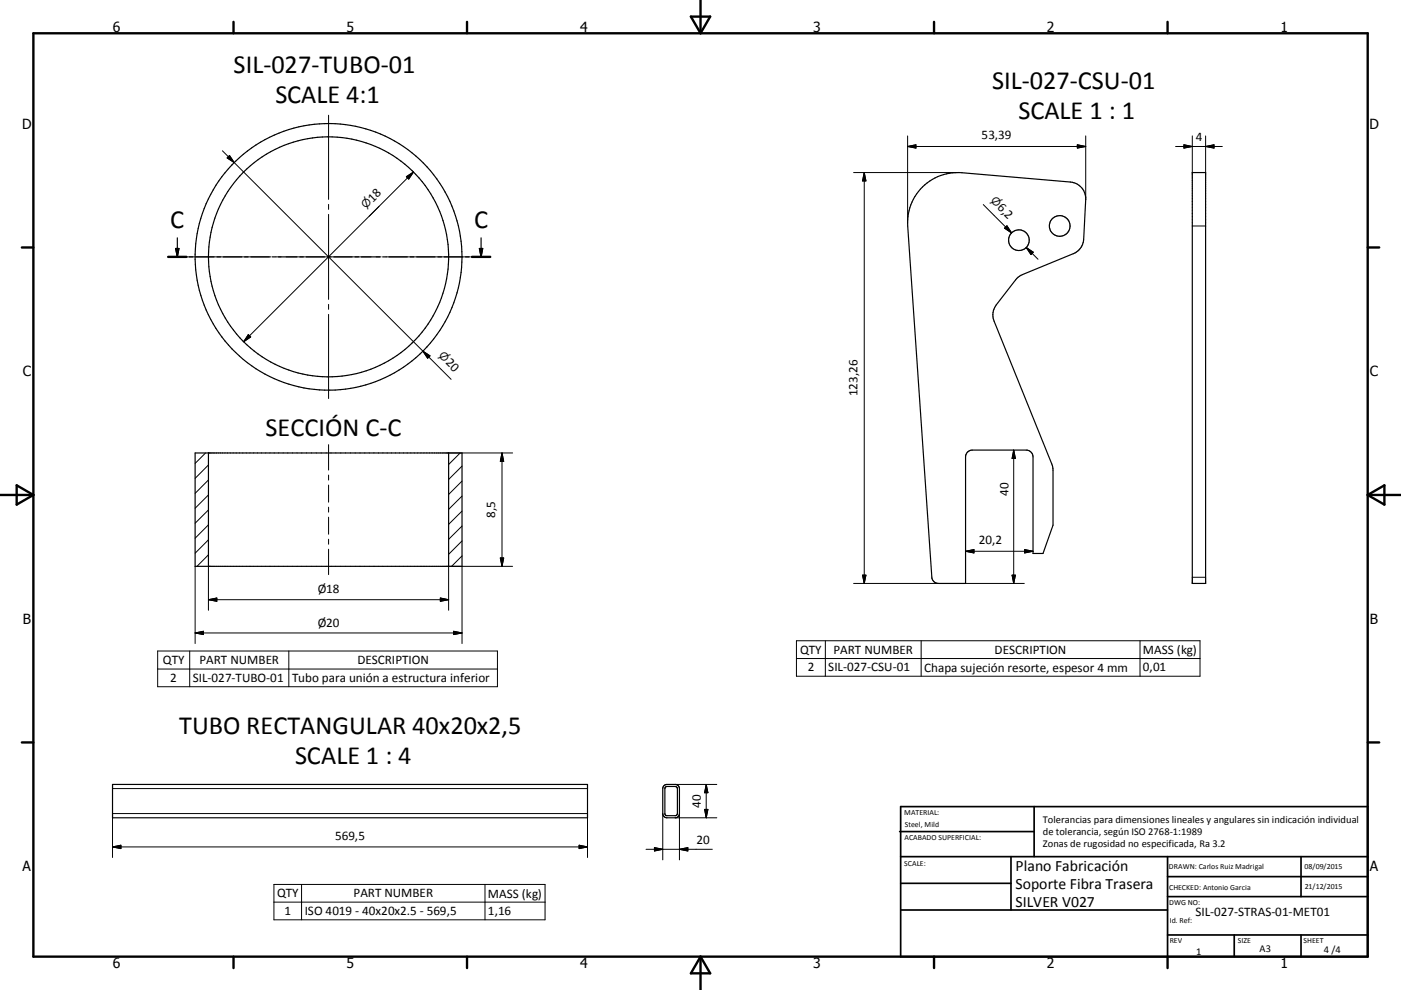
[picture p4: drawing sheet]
<svg xmlns="http://www.w3.org/2000/svg" width="420mm" height="297mm" viewBox="0 0 420 297" stroke-linecap="round" stroke-linejoin="round" font-family="sans-serif">
<g fill="none" stroke="#000" stroke-width=".36">
<path d="M276.6 56.1a15 15 0 0 1 11.8-4.3l32.5 2.8a5 5 0 0 1 4.6 5.2l-.6 11.9a4.9 4.9 0 0 1-3.1 4.4l-16.2 6.8-.8 .6-6.1 7.9a4.9 4.9 0 0 0-.7 5l17.6 43.7 .1 17.5-3 8.4h-3v-29a2.02 2.02 0 0 0-2-2h-16.2a2.02 2.02 0 0 0-2 2v38h-8.1a1.97 1.97 0 0 1-2-1.8l-7.3-105.4a15 15 0 0 1 4.5-11.7zM357.5 51.8h4v123.2h-4zM50.4 77.1h5.5M52.7 74.6h.9l-.4 2.5zM53.2 71.4v5.7M56.8 77.1h1M58.7 77.1h5.5M65.1 77.1h1M67 77.1h5.4M73.3 77.1h1.1M75.2 77.1h5.5M81.6 77.1h1.1"/>
<path d="M83.5 77.1h5.5M89.9 77.1h1M91.8 77.1h5.5M98.2 77.1h1M100.1 77.1h5.5M106.4 77.1h1.1M108.4 77.1h5.5M114.7 77.1h1.1M116.6 77.1h5.5M123 77.1h1.1M124.9 77.1h5.5M131.3 77.1h1"/>
<path d="M133.2 77.1h5.5M139.6 77.1h1M141.5 77.1h5.5M143.7 74.6h1l-.5 2.5zM144.2 71.4v5.7M58.5 135.9h80v34h-80zM62.5 135.9v34M134.5 135.9v34M33.7 235.3h142.4v10h-142.4zM199.1 235.7l.6-.3 2.8-.1a1.22 1.22 0 0 1 1.2 1.3v7.5a1.26 1.26 0 0 1-1.2 1.2h-2.6a1.3 1.3 0 0 1-1.2-1.2v-7.5zM199.5 236.2l.4-.2h2.6l.6 .4v7.7l-.3 .5-2.9 .1-.5-.3-.1-7.8z"/>
<circle cx="98.5" cy="77.1" r="40"/>
<circle cx="98.5" cy="77" r="36"/>
<circle cx="305.5" cy="72.1" r="3.1"/>
<circle cx="317.7" cy="67.8" r="3.1"/>
</g>
<g fill="none" stroke="#000" stroke-width=".3">
<path d="M98.5 34.6v25.2M66.7 45.2l3.5 3.6M68.8 46.7l1.4 2.1-2.1-1.4zM70.2 48.8l56.6 56.5M121.8 53l2.2-1.4-1.5 2.1zM124 51.6l-50.9 50.9M255.9 51.8h31.2M259.1 51.8v123.2M259.1 51.8l.5 2.5h-1zM272.1 43.9h53.4M272.1 43.9l2.5-.5v1zM272.1 40.8v26"/>
<path d="M323 43.4l2.5 .5-2.5 .5zM325.5 40.8v19M352.5 43.9h14M355 43.4l2.5 .5-2.5 .5zM357.5 40.8v11M361.5 43.9l2.5-.5v1zM361.5 40.8v11M56 77.1h25.3M82.8 77.1h1.5M85.8 77.1h25.5M98.5 61.3v1.5M98.5 64.3v25.5"/>
<path d="M112.8 77.1h1.5M113.6 61.9l-2.9 2.9M115.8 77.1h25.2M294.8 61.4l8.5 8.5M301.5 68.1l1.8 1.8M301.9 67.7l1.4 2.2-2.1-1.4zM307.7 74.2l3.5 3.6M307.7 74.2l2.1 1.5-.7 .7zM357.5 67.8h4M98.5 91.3v1.5M98.5 94.3v25.3M74.5 100.4l.7 .7-2.1 1.4z"/>
<path d="M126.8 105.3l8.4 8.5M126.8 105.3l2.1 1.5-.7 .7zM61.6 135.9l-3.1 3.1M62.5 139.5l-4 4M98.5 133.4v7.6M134.5 135.9h19.2M138 135.9l-3.5 3.5M138.5 139.8l-4 4M150.5 135.9v34M150.5 135.9l.5 2.5h-1zM303.9 135v40M303.9 135l.5 2.5h-1z"/>
<path d="M62.5 157.5l-4 4M62.5 153l-4 4M62.5 148.5l-4 4M62.5 144l-4 4M98.5 142.5v1.5M98.5 145.5v5.2M98.5 152.2v1.4M98.5 155.2v5.1M138.5 157.8l-4 4M138.5 153.3l-4 4M138.5 148.8l-4 4M138.5 144.3l-4 4"/>
<path d="M58.5 169.9v23.2M62.5 166.5l-3.4 3.4M62.5 162l-4 4M62.5 179.9h72M62.5 179.9l2.5-.5v1zM62.5 169.9v13.2M98.5 161.8v1.5M98.5 164.8v7.6M132 179.4l2.5 .5-2.5 .5zM138.5 166.8l-3.1 3.1M138.5 162.3l-4 4M138.5 169.9v23.2"/>
<path d="M150 167.4h1l-.5 2.5zM153.7 169.9h-19.2v13.2M255.9 175h25.5M258.6 172.6h1l-.5 2.4zM289.5 165.4h20.2M289.5 165.4l2.5-.5v1zM289.5 175h17.6M303.4 172.6h1l-.5 2.4zM307.2 164.9l2.5 .5-2.5 .5zM357.5 173.2h4M47.3 195.3h101.8v10.7h-101.8zM56.9 195.3v10.7"/>
<path d="M58.5 189.9h80M58.5 189.9l2.5-.5v1zM86.6 195.3v10.7M136 189.4l2.5 .5-2.5 .5zM238.8 192.2h121v10.7h-121zM238.8 197.6h121M247.4 192.2v10.7M276.2 192.2v10.7M341.8 192.2v10.7M47.3 200.7h101.8M33.7 236.6h142.4M202.5 235.3h12.4"/>
<path d="M211.7 235.3v10M211.7 235.3l.5 2.5h-1zM33.7 257.3v-13.2h142.4v13.2M33.7 254.1h142.4M33.7 254.1l2.5-.5v1zM173.6 253.6l2.5 .5-2.5 .5zM193.7 254.8h19.9M196.2 254.3l2.5 .5-2.5 .5zM198.7 244.1v13.9M202.5 245.3h12.4M203.7 254.8l2.5-.5v1zM203.7 244.1v13.9"/>
<path d="M211.2 242.8h1l-.5 2.5zM82.1 265.3h81.3v10.7h-81.3zM82.1 270.6h81.3M90.4 265.3v10.7M145.4 265.3v10.7"/>
</g>
<g fill="none" stroke="#000" stroke-width=".71">
<path d="M10 10h400v277h-400zM70 6.6v3.4M140 6.6v3.4M207.1 5h5.8l-2.9 5zM210 0v10M280 6.6v3.4M350 6.6v3.4M6.6 74.2h3.4M50.4 77.1h5.5M141.5 77.1h5.5M410 74.2h3.5M0 148.5h10"/>
<path d="M5 145.6l5 2.9-5 2.9zM410 148.5h10.1M410 148.5l5.1-2.9v5.8zM6.6 222.7h3.4M410 222.7h3.5M70 287v3.4M140 287v3.4M210 287v10M210 287l2.9 5h-5.8zM280 287v3.4M350 287v3.4"/>
</g>
<g fill="none" stroke="#000" stroke-width=".51">
<path d="M269.7 249.5h40.3M270 242h140v45h-140zM270 257h140M303.1 257v16M310 242v15M350 257v30M390.1 257v12M270 265h33.1M270 273h80M350 269h60M350 263h60M350 280.5h60"/>
<path d="M370 280.5v6.5M390.1 280.5v6.5"/>
</g>
<path d="M52.7 74.6h.9l-.4 2.5zM143.7 74.6h1l-.5 2.5z" fill="#000" stroke="#000" stroke-width=".36"/>
<g fill="#000" stroke="#000" stroke-width=".3">
<path d="M68.8 46.7l1.4 2.1-2.1-1.4zM121.8 53l2.2-1.4-1.5 2.1zM259.1 51.8l.5 2.5h-1zM272.1 43.9l2.5-.5v1zM323 43.4l2.5 .5-2.5 .5zM355 43.4l2.5 .5-2.5 .5zM361.5 43.9l2.5-.5v1zM301.9 67.7l1.4 2.2-2.1-1.4zM307.7 74.2l2.1 1.5-.7 .7zM74.5 100.4l.7 .7-2.1 1.4zM126.8 105.3l2.1 1.5-.7 .7zM150.5 135.9l.5 2.5h-1z"/>
<path d="M303.9 135l.5 2.5h-1zM62.5 179.9l2.5-.5v1zM150 167.4h1l-.5 2.5zM258.6 172.6h1l-.5 2.4zM289.5 165.4l2.5-.5v1zM303.4 172.6h1l-.5 2.4zM307.2 164.9l2.5 .5-2.5 .5zM58.5 189.9l2.5-.5v1zM132 179.4l2.5 .5-2.5 .5zM136 189.4l2.5 .5-2.5 .5zM211.7 235.3l.5 2.5h-1zM33.7 254.1l2.5-.5v1z"/>
<path d="M173.6 253.6l2.5 .5-2.5 .5zM196.2 254.3l2.5 .5-2.5 .5zM203.7 254.8l2.5-.5v1zM211.2 242.8h1l-.5 2.5z"/>
</g>
<g font-size="7.9">
<text x="70" y="21.8">SIL-027-TUBO-01</text>
<text x="297.4" y="26.7">SIL-027-CSU-01</text>
<text x="82.5" y="30.8">SCALE 4:1</text>
<text x="305.3" y="35.6">SCALE 1 : 1</text>
<text x="51.1" y="68.5">C</text>
<text x="142.2" y="68.5">C</text>
<text x="79.6" y="130.7">SECCIÓN C-C</text>
<text x="53.7" y="220.2">TUBO RECTANGULAR 40x20x2,5</text>
<text x="88.5" y="229.2">SCALE 1 : 4</text>
</g>
<g font-size="4.7">
<text x="304.5" y="261.2">Plano Fabricación</text>
<text x="304.5" y="266.6">Soporte Fibra Trasera</text>
<text x="304.5" y="272">SILVER V027</text>
</g>
<g font-size="4.2">
<text x="33.9" y="9.6">6</text>
<text x="103.9" y="9.6">5</text>
<text x="173.9" y="9.6">4</text>
<text x="243.8" y="9.6">3</text>
<text x="313.9" y="9.6">2</text>
<text x="383.9" y="9.6">1</text>
<text x="6.7" y="38.7">D</text>
<text x="410.5" y="38.7">D</text>
<text x="6.9" y="112.9">C</text>
<text x="410.7" y="112.9">C</text>
<text x="6.9" y="187.1">B</text>
<text x="410.7" y="187.1">B</text>
<text x="6.8" y="261.4">A</text>
<text x="410.7" y="261.4">A</text>
<text x="33.9" y="290.4">6</text>
<text x="103.9" y="290.4">5</text>
<text x="173.9" y="290.4">4</text>
<text x="243.8" y="290.4">3</text>
<text x="313.9" y="290.4">2</text>
<text x="383.9" y="290.4">1</text>
</g>
<g font-size="3.9">
<text x="294.3" y="41.8">53,39</text>
<text x="358.5" y="42.4">4</text>
<text x="111.8" y="60.9" transform="rotate(-45 111.8 60.9)">18</text>
<text x="298.9" y="62.4" transform="rotate(45 298.9 62.4)">6,2</text>
<text x="133.4" y="108.9" transform="rotate(45 133.4 108.9)">20</text>
<text x="257" y="118.9" transform="rotate(-90 257 118.9)">123,26</text>
<text x="302.3" y="148.7" transform="rotate(-90 302.3 148.7)">40</text>
<text x="148.4" y="155.4" transform="rotate(-90 148.4 155.4)">8,5</text>
<text x="293.5" y="163.3">20,2</text>
<text x="95.2" y="178">Ø18</text>
<text x="95.2" y="188">Ø20</text>
<text x="239.9" y="196.2">QTY</text>
<text x="249.9" y="196.2">PART NUMBER</text>
<text x="298.2" y="196.2">DESCRIPTION</text>
<text x="342.6" y="196.3">MASS (kg)</text>
<text x="48.9" y="199.3">QTY</text>
<text x="59.8" y="199.2">PART NUMBER</text>
<text x="107.2" y="199.3">DESCRIPTION</text>
<text x="242.1" y="201.4">2</text>
<text x="248.3" y="201.4">SIL-027-CSU-01</text>
<text x="277" y="201.6">Chapa sujeción resorte, espesor 4 mm</text>
<text x="342.6" y="201.4">0,01</text>
<text x="51.1" y="204.6">2</text>
<text x="57.8" y="204.6">SIL-027-TUBO-01</text>
<text x="87.5" y="204.7">Tubo para unión a estructura inferior</text>
<text x="210.1" y="242.3" transform="rotate(-90 210.1 242.3)">40</text>
<text x="100.5" y="252">569,5</text>
<text x="208.8" y="253.2">20</text>
<text x="83.1" y="269.2">QTY</text>
<text x="106" y="269.2">PART NUMBER</text>
<text x="146.3" y="269.3">MASS (kg)</text>
<text x="85.3" y="274.6">1</text>
<text x="91.4" y="274.6">ISO 4019 - 40x20x2.5 - 569,5</text>
<text x="146.3" y="274.6">1,16</text>
<text x="358.4" y="274.9">SIL-027-STRAS-01-MET01</text>
</g>
<g font-size="3.3">
<text x="109.7" y="62.8" transform="rotate(-45 109.7 62.8)">⌀</text>
<text x="296.8" y="60.4" transform="rotate(45 296.8 60.4)">⌀</text>
<text x="131.4" y="106.9" transform="rotate(45 131.4 106.9)">⌀</text>
</g>
<g font-size="3.1">
<text x="312.7" y="246.8">Tolerancias para dimensiones lineales y angulares sin indicación individual</text>
<text x="312.7" y="250.4">de tolerancia, según ISO 2768-1:1989</text>
<text x="312.7" y="254">Zonas de rugosidad no especificada, Ra 3.2</text>
<text x="358.6" y="286.5">1</text>
<text x="377.6" y="285.6">A3</text>
<text x="396.9" y="285.9">4 /4</text>
</g>
<g font-size="2.4">
<text x="271.1" y="244.4">MATERIAL:</text>
<text x="271.2" y="252">ACABADO SUPERFICIAL:</text>
<text x="271.3" y="248">Steel, Mild</text>
<text x="271.1" y="259.7">SCALE:</text>
<text x="350.4" y="260.8">DRAWN: Carlos Ruiz Madrigal</text>
<text x="391.1" y="260.6">08/09/2015</text>
<text x="350.5" y="267">CHECKED: Antonio Garcia</text>
<text x="391.2" y="266.7">21/12/2015</text>
<text x="350.5" y="271.4">DWG NO:</text>
<text x="350.7" y="276.9">Id. Ref:</text>
<text x="350.7" y="282.8">REV</text>
<text x="371.1" y="282.9">SIZE</text>
<text x="390.8" y="283">SHEET</text>
</g>
</svg>
